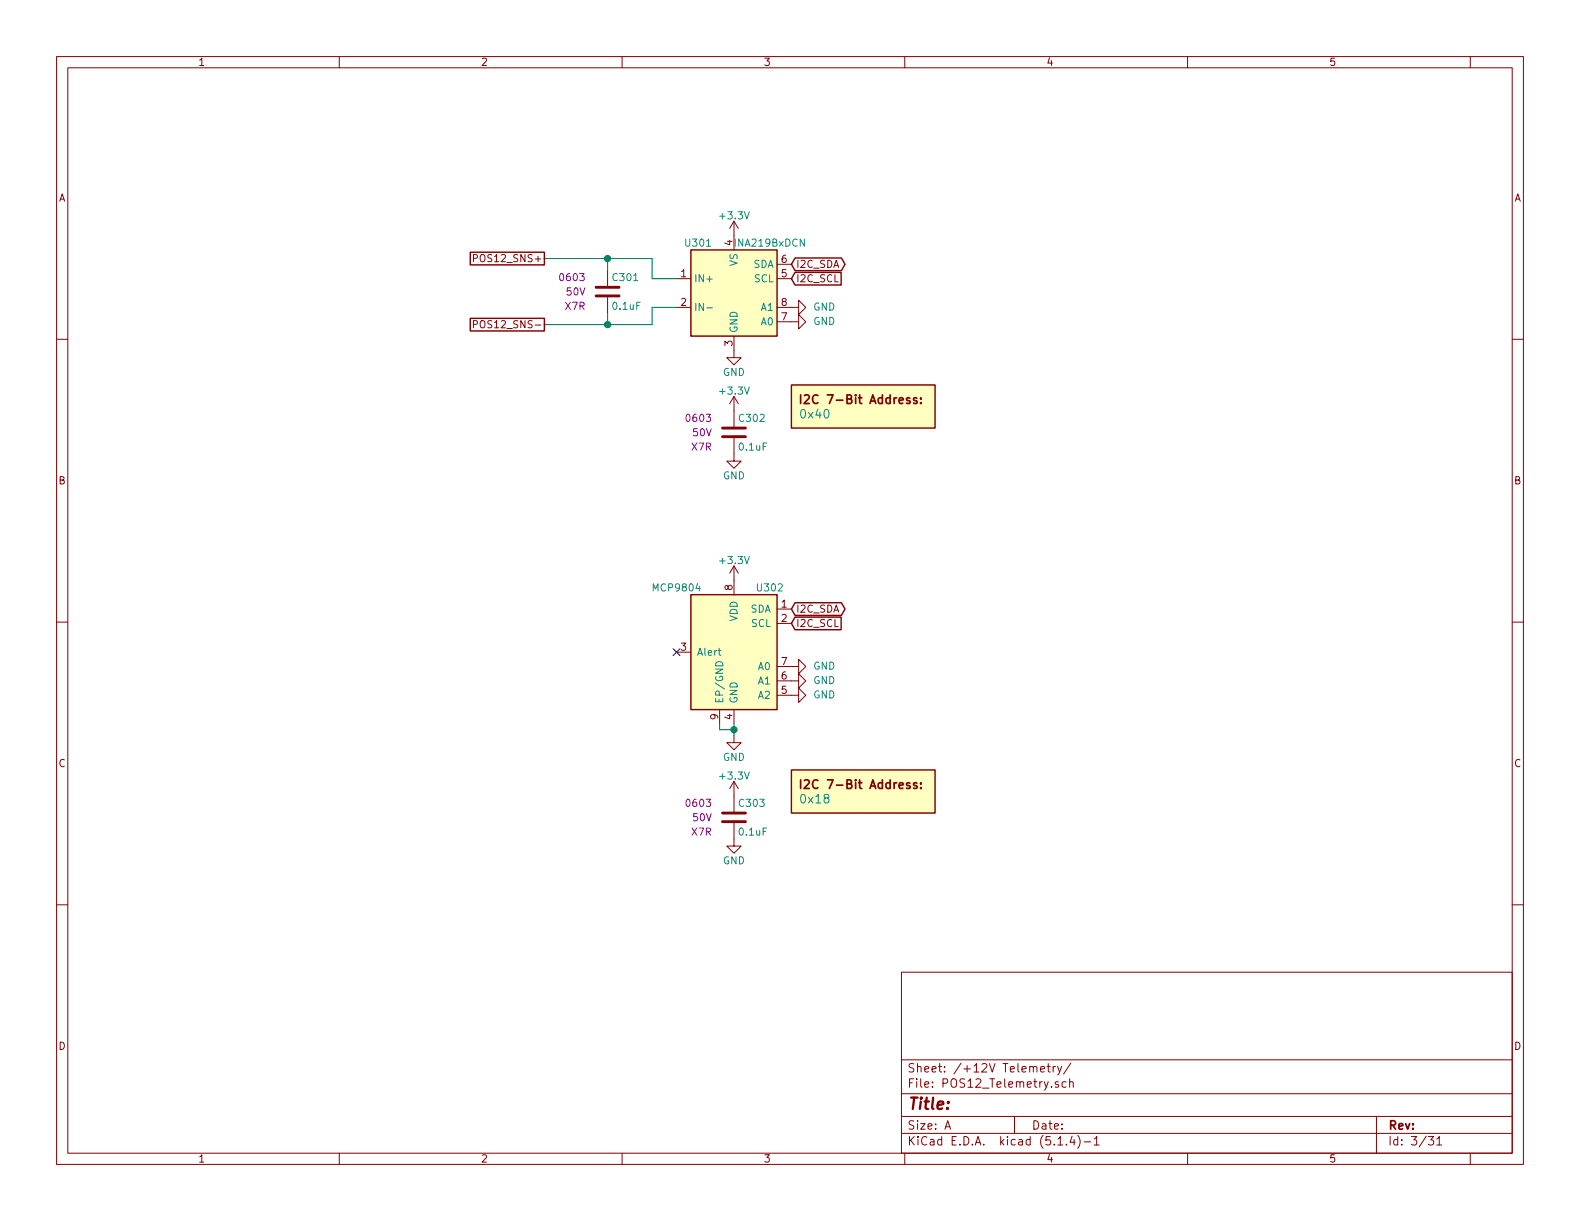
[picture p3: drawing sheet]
EESchema Schematic File Version 4
LIBS:VFD_Clock-cache
EELAYER 30 0
EELAYER END
$Descr A 11000 8500
encoding utf-8
Sheet 3 31
Title ""
Date ""
Rev ""
Comp ""
Comment1 ""
Comment2 ""
Comment3 ""
Comment4 ""
$EndDescr
Text GLabel 3790 1800 0    50   UnSpc ~ 0
POS12_SNS+
Text GLabel 3790 2260 0    50   UnSpc ~ 0
POS12_SNS-
$Comp
L power:GND #PWR0302
U 1 1
P 5110 2440
AR Path="/5E0652BA/5E0ACFF2" Ref="#PWR0302"  Part="1" 
AR Path="/5E0A0E29/5E0ACFF2" Ref="#PWR?"  Part="1" 
AR Path="/5E052856/5E0ACFF2" Ref="#PWR?"  Part="1" 
F 0 "#PWR0302" H 5110 2190 50  0001 C CNN
F 1 "GND" H 5110 2290 50  0000 C CNN
F 2 "" H 5110 2440 50  0001 C CNN
F 3 "" H 5110 2440 50  0001 C CNN
	1    5110 2440
	1    0    0    -1  
$EndComp
$Comp
L power:+3.3V #PWR0301
U 1 1
P 5110 1640
AR Path="/5E0652BA/5E0AD665" Ref="#PWR0301"  Part="1" 
AR Path="/5E0A0E29/5E0AD665" Ref="#PWR?"  Part="1" 
AR Path="/5E052856/5E0AD665" Ref="#PWR?"  Part="1" 
F 0 "#PWR0301" H 5110 1490 50  0001 C CNN
F 1 "+3.3V" H 5110 1780 50  0000 C CNN
F 2 "" H 5110 1640 50  0001 C CNN
F 3 "" H 5110 1640 50  0001 C CNN
	1    5110 1640
	1    0    0    -1  
$EndComp
Text GLabel 5510 1940 2    50   Input ~ 0
I2C_SCL
$Comp
L Custom_Library:C_Custom C?
U 1 1
P 5110 3010
AR Path="/5B3E071A/5E0B2427" Ref="C?"  Part="1" 
AR Path="/5E0652BA/5E0B2427" Ref="C302"  Part="1" 
AR Path="/5E0A0E29/5E0B2427" Ref="C?"  Part="1" 
AR Path="/5E052856/5E0B2427" Ref="C?"  Part="1" 
F 0 "C302" H 5135 3110 50  0000 L CNN
F 1 "0.1uF" H 5135 2910 50  0000 L CNN
F 2 "Capacitors_SMD:C_0603" H 5148 2860 50  0001 C CNN
F 3 "" H 5135 3110 50  0001 C CNN
F 4 "0603" H 4960 3110 50  0000 R CNN "display_footprint"
F 5 "50V" H 4960 3010 50  0000 R CNN "Voltage"
F 6 "X7R" H 4960 2910 50  0000 R CNN "Dielectric"
F 7 "399-6856-1-ND" H 1200 -3870 50  0001 C CNN "Digi-Key PN"
	1    5110 3010
	1    0    0    -1  
$EndComp
$Comp
L power:+3.3V #PWR0303
U 1 1
P 5110 2860
AR Path="/5E0652BA/5E0B535B" Ref="#PWR0303"  Part="1" 
AR Path="/5E0A0E29/5E0B535B" Ref="#PWR?"  Part="1" 
AR Path="/5E052856/5E0B535B" Ref="#PWR?"  Part="1" 
F 0 "#PWR0303" H 5110 2710 50  0001 C CNN
F 1 "+3.3V" H 5110 3000 50  0000 C CNN
F 2 "" H 5110 2860 50  0001 C CNN
F 3 "" H 5110 2860 50  0001 C CNN
	1    5110 2860
	1    0    0    -1  
$EndComp
$Comp
L power:GND #PWR0304
U 1 1
P 5110 3160
AR Path="/5E0652BA/5E0B592B" Ref="#PWR0304"  Part="1" 
AR Path="/5E0A0E29/5E0B592B" Ref="#PWR?"  Part="1" 
AR Path="/5E052856/5E0B592B" Ref="#PWR?"  Part="1" 
F 0 "#PWR0304" H 5110 2910 50  0001 C CNN
F 1 "GND" H 5110 3010 50  0000 C CNN
F 2 "" H 5110 3160 50  0001 C CNN
F 3 "" H 5110 3160 50  0001 C CNN
	1    5110 3160
	1    0    0    -1  
$EndComp
Text GLabel 5510 1840 2    50   BiDi ~ 0
I2C_SDA
$Comp
L Custom_Library:I2C_Address DOC301
U 1 1
P 6010 2880
AR Path="/5E0652BA/5E0B8BC8" Ref="DOC301"  Part="1" 
AR Path="/5E0A0E29/5E0B8BC8" Ref="DOC?"  Part="1" 
AR Path="/5E052856/5E0B8BC8" Ref="DOC?"  Part="1" 
F 0 "DOC301" H 6010 3130 60  0001 C CNN
F 1 "0x40" H 5560 2880 60  0000 L CNN
F 2 "" H 6010 3230 60  0001 C CNN
F 3 "" H 6010 3230 60  0001 C CNN
	1    6010 2880
	1    0    0    -1  
$EndComp
$Comp
L power:GND #PWR?
U 1 1
P 5110 5120
AR Path="/5B3E071A/5E2AA995" Ref="#PWR?"  Part="1" 
AR Path="/5E0652BA/5E2AA995" Ref="#PWR0306"  Part="1" 
AR Path="/5E0A0E29/5E2AA995" Ref="#PWR?"  Part="1" 
AR Path="/5E052856/5E2AA995" Ref="#PWR?"  Part="1" 
F 0 "#PWR0306" H 5110 4870 50  0001 C CNN
F 1 "GND" H 5110 4970 50  0000 C CNN
F 2 "" H 5110 5120 50  0001 C CNN
F 3 "" H 5110 5120 50  0001 C CNN
	1    5110 5120
	-1   0    0    -1  
$EndComp
Wire Wire Line
	5110 5120 5110 5080
Wire Wire Line
	5110 5080 5110 5040
Wire Wire Line
	5110 5080 5010 5080
Wire Wire Line
	5010 5080 5010 5040
Connection ~ 5110 5080
$Comp
L power:+3.3V #PWR0305
U 1 1
P 5110 4040
AR Path="/5E0652BA/5E2AA99A" Ref="#PWR0305"  Part="1" 
AR Path="/5E0A0E29/5E2AA99A" Ref="#PWR?"  Part="1" 
AR Path="/5E052856/5E2AA99A" Ref="#PWR?"  Part="1" 
F 0 "#PWR0305" H 5110 3890 50  0001 C CNN
F 1 "+3.3V" H 5110 4180 50  0000 C CNN
F 2 "" H 5110 4040 50  0001 C CNN
F 3 "" H 5110 4040 50  0001 C CNN
	1    5110 4040
	-1   0    0    -1  
$EndComp
$Comp
L Sensor_Temperature:MCP9804_DFN U?
U 1 1
P 5110 4540
AR Path="/5B3E071A/5E2AA99D" Ref="U?"  Part="1" 
AR Path="/5E0652BA/5E2AA99D" Ref="U302"  Part="1" 
AR Path="/5E0A0E29/5E2AA99D" Ref="U?"  Part="1" 
AR Path="/5E052856/5E2AA99D" Ref="U?"  Part="1" 
F 0 "U302" H 4860 4990 50  0000 C CNN
F 1 "MCP9804" H 5510 4990 50  0000 C CNN
F 2 "Package_DFN_QFN:DFN-8-1EP_3x2mm_P0.5mm_EP1.3x1.5mm" H 4010 4040 50  0001 C CNN
F 3 "http://ww1.microchip.com/downloads/en/DeviceDoc/22203b.pdf" H 4860 4990 50  0001 C CNN
F 4 "MCP9804T-E/MCCT-ND" H 5110 4540 50  0001 C CNN "Digi-Key PN"
	1    5110 4540
	-1   0    0    -1  
$EndComp
Text GLabel 5510 4340 2    50   Input ~ 0
I2C_SCL
Text GLabel 5510 4240 2    50   BiDi ~ 0
I2C_SDA
NoConn ~ 4710 4540
$Comp
L Custom_Library:C_Custom C?
U 1 1
P 5110 5690
AR Path="/5B3E071A/5E2AA9A1" Ref="C?"  Part="1" 
AR Path="/5E0652BA/5E2AA9A1" Ref="C303"  Part="1" 
AR Path="/5E0A0E29/5E2AA9A1" Ref="C?"  Part="1" 
AR Path="/5E052856/5E2AA9A1" Ref="C?"  Part="1" 
F 0 "C303" H 5135 5790 50  0000 L CNN
F 1 "0.1uF" H 5135 5590 50  0000 L CNN
F 2 "Capacitors_SMD:C_0603" H 5148 5540 50  0001 C CNN
F 3 "" H 5135 5790 50  0001 C CNN
F 4 "0603" H 4960 5790 50  0000 R CNN "display_footprint"
F 5 "50V" H 4960 5690 50  0000 R CNN "Voltage"
F 6 "X7R" H 4960 5590 50  0000 R CNN "Dielectric"
F 7 "399-6856-1-ND" H 1200 -1190 50  0001 C CNN "Digi-Key PN"
	1    5110 5690
	1    0    0    -1  
$EndComp
$Comp
L power:+3.3V #PWR0307
U 1 1
P 5110 5540
AR Path="/5E0652BA/5E2AA9A6" Ref="#PWR0307"  Part="1" 
AR Path="/5E0A0E29/5E2AA9A6" Ref="#PWR?"  Part="1" 
AR Path="/5E052856/5E2AA9A6" Ref="#PWR?"  Part="1" 
F 0 "#PWR0307" H 5110 5390 50  0001 C CNN
F 1 "+3.3V" H 5110 5680 50  0000 C CNN
F 2 "" H 5110 5540 50  0001 C CNN
F 3 "" H 5110 5540 50  0001 C CNN
	1    5110 5540
	1    0    0    -1  
$EndComp
$Comp
L power:GND #PWR0308
U 1 1
P 5110 5840
AR Path="/5E0652BA/5E2AA9AD" Ref="#PWR0308"  Part="1" 
AR Path="/5E0A0E29/5E2AA9AD" Ref="#PWR?"  Part="1" 
AR Path="/5E052856/5E2AA9AD" Ref="#PWR?"  Part="1" 
F 0 "#PWR0308" H 5110 5590 50  0001 C CNN
F 1 "GND" H 5110 5690 50  0000 C CNN
F 2 "" H 5110 5840 50  0001 C CNN
F 3 "" H 5110 5840 50  0001 C CNN
	1    5110 5840
	1    0    0    -1  
$EndComp
$Comp
L Custom_Library:I2C_Address DOC302
U 1 1
P 6010 5560
AR Path="/5E0652BA/5E2AA9AF" Ref="DOC302"  Part="1" 
AR Path="/5E0A0E29/5E2AA9AF" Ref="DOC?"  Part="1" 
AR Path="/5E052856/5E2AA9AF" Ref="DOC?"  Part="1" 
F 0 "DOC302" H 6010 5810 60  0001 C CNN
F 1 "0x18" H 5560 5560 60  0000 L CNN
F 2 "" H 6010 5910 60  0001 C CNN
F 3 "" H 6010 5910 60  0001 C CNN
	1    6010 5560
	1    0    0    -1  
$EndComp
Wire Wire Line
	4230 2260 4230 2180
Wire Wire Line
	4230 1880 4230 1800
$Comp
L Custom_Library:C_Custom C?
U 1 1
P 4230 2030
AR Path="/5B3E071A/5E07E0FD" Ref="C?"  Part="1" 
AR Path="/5E0652BA/5E07E0FD" Ref="C301"  Part="1" 
AR Path="/5E0A0E29/5E07E0FD" Ref="C?"  Part="1" 
AR Path="/5E052856/5E07E0FD" Ref="C?"  Part="1" 
F 0 "C301" H 4255 2130 50  0000 L CNN
F 1 "0.1uF" H 4255 1930 50  0000 L CNN
F 2 "Capacitors_SMD:C_0603" H 4268 1880 50  0001 C CNN
F 3 "" H 4255 2130 50  0001 C CNN
F 4 "0603" H 4080 2130 50  0000 R CNN "display_footprint"
F 5 "50V" H 4080 2030 50  0000 R CNN "Voltage"
F 6 "X7R" H 4080 1930 50  0000 R CNN "Dielectric"
F 7 "399-6856-1-ND" H 320 -4850 50  0001 C CNN "Digi-Key PN"
	1    4230 2030
	1    0    0    -1  
$EndComp
Wire Wire Line
	3790 2260 4230 2260
Wire Wire Line
	3790 1800 4230 1800
$Comp
L Analog_ADC:INA219BxDCN U301
U 1 1
P 5110 2040
F 0 "U301" H 4860 2390 50  0000 C CNN
F 1 "INA219BxDCN" H 5360 2390 50  0000 C CNN
F 2 "Package_TO_SOT_SMD:SOT-23-8" H 5760 1690 50  0001 C CNN
F 3 "http://www.ti.com/lit/ds/symlink/ina219.pdf" H 5460 1940 50  0001 C CNN
F 4 "296-46420-1-ND" H 5110 2040 50  0001 C CNN "Digi-Key PN"
	1    5110 2040
	1    0    0    -1  
$EndComp
Wire Wire Line
	4710 1940 4540 1940
Wire Wire Line
	4540 1940 4540 1800
Wire Wire Line
	4540 1800 4230 1800
Connection ~ 4230 1800
Wire Wire Line
	4710 2140 4540 2140
Wire Wire Line
	4540 2140 4540 2260
Wire Wire Line
	4540 2260 4230 2260
Connection ~ 4230 2260
$Comp
L power:GND #PWR0309
U 1 1
P 5510 2140
AR Path="/5E0652BA/5E320C53" Ref="#PWR0309"  Part="1" 
AR Path="/5E0A0E29/5E320C53" Ref="#PWR?"  Part="1" 
AR Path="/5E052856/5E320C53" Ref="#PWR?"  Part="1" 
F 0 "#PWR0309" H 5510 1890 50  0001 C CNN
F 1 "GND" V 5510 1990 50  0000 R CNN
F 2 "" H 5510 2140 50  0001 C CNN
F 3 "" H 5510 2140 50  0001 C CNN
	1    5510 2140
	0    -1   -1   0   
$EndComp
$Comp
L power:GND #PWR0310
U 1 1
P 5510 2240
AR Path="/5E0652BA/5E321138" Ref="#PWR0310"  Part="1" 
AR Path="/5E0A0E29/5E321138" Ref="#PWR?"  Part="1" 
AR Path="/5E052856/5E321138" Ref="#PWR?"  Part="1" 
F 0 "#PWR0310" H 5510 1990 50  0001 C CNN
F 1 "GND" V 5510 2090 50  0000 R CNN
F 2 "" H 5510 2240 50  0001 C CNN
F 3 "" H 5510 2240 50  0001 C CNN
	1    5510 2240
	0    -1   -1   0   
$EndComp
$Comp
L power:GND #PWR0311
U 1 1
P 5510 4640
AR Path="/5E0652BA/5E35BF65" Ref="#PWR0311"  Part="1" 
AR Path="/5E0A0E29/5E35BF65" Ref="#PWR?"  Part="1" 
AR Path="/5E052856/5E35BF65" Ref="#PWR?"  Part="1" 
F 0 "#PWR0311" H 5510 4390 50  0001 C CNN
F 1 "GND" V 5510 4490 50  0000 R CNN
F 2 "" H 5510 4640 50  0001 C CNN
F 3 "" H 5510 4640 50  0001 C CNN
	1    5510 4640
	0    -1   -1   0   
$EndComp
$Comp
L power:GND #PWR0312
U 1 1
P 5510 4740
AR Path="/5E0652BA/5E35C74D" Ref="#PWR0312"  Part="1" 
AR Path="/5E0A0E29/5E35C74D" Ref="#PWR?"  Part="1" 
AR Path="/5E052856/5E35C74D" Ref="#PWR?"  Part="1" 
F 0 "#PWR0312" H 5510 4490 50  0001 C CNN
F 1 "GND" V 5510 4590 50  0000 R CNN
F 2 "" H 5510 4740 50  0001 C CNN
F 3 "" H 5510 4740 50  0001 C CNN
	1    5510 4740
	0    -1   -1   0   
$EndComp
$Comp
L power:GND #PWR0313
U 1 1
P 5510 4840
AR Path="/5E0652BA/5E35CA2A" Ref="#PWR0313"  Part="1" 
AR Path="/5E0A0E29/5E35CA2A" Ref="#PWR?"  Part="1" 
AR Path="/5E052856/5E35CA2A" Ref="#PWR?"  Part="1" 
F 0 "#PWR0313" H 5510 4590 50  0001 C CNN
F 1 "GND" V 5510 4690 50  0000 R CNN
F 2 "" H 5510 4840 50  0001 C CNN
F 3 "" H 5510 4840 50  0001 C CNN
	1    5510 4840
	0    -1   -1   0   
$EndComp
$EndSCHEMATC
